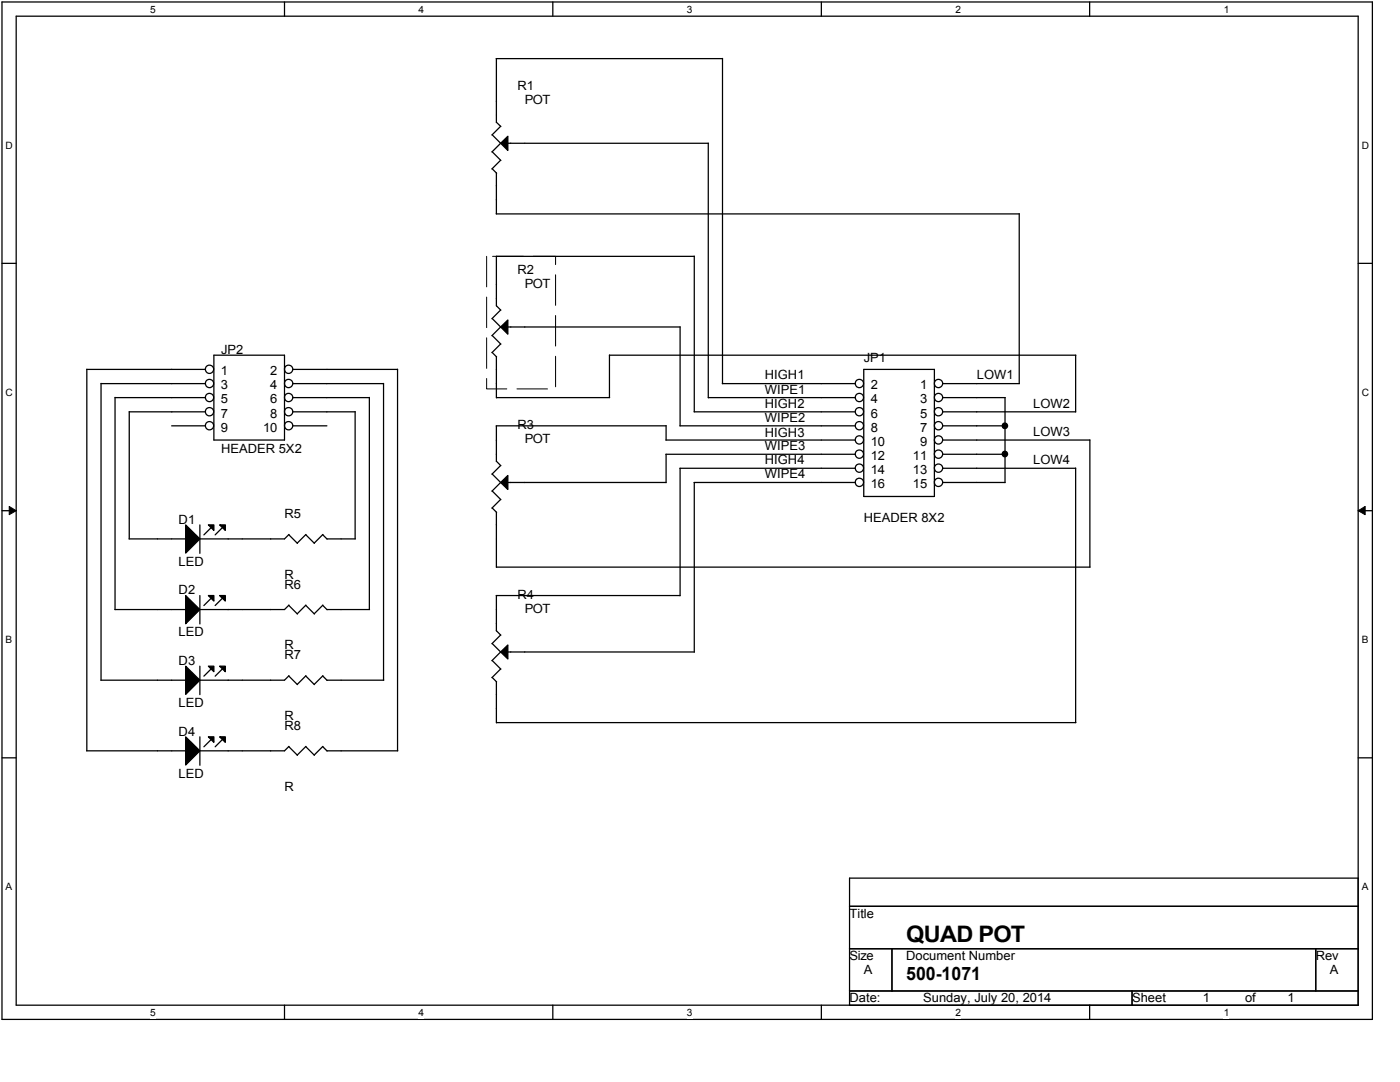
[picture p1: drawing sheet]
<svg xmlns="http://www.w3.org/2000/svg" width="279mm" height="216mm" viewBox="0 0 279 216" stroke-linecap="round" stroke-linejoin="round" font-family="sans-serif">
<path d="M.4 .4h273.5v203h-273.5zM3.2 3.2h267.9v197.4h-267.9z" fill="none" stroke="#000" stroke-width=".25"/>
<g fill="#fff">
<path d="M30 .7h1.1v2.3h-1.1z"/>
<path d="M30 200.9h1.1v2.3h-1.1z"/>
</g>
<path d="M56.8 .4v2.8M56.8 200.6v2.8" fill="none" stroke="#000" stroke-width=".25"/>
<g fill="#fff">
<path d="M83.5 .7h1.1v2.3h-1.1z"/>
<path d="M83.5 200.9h1.1v2.3h-1.1z"/>
</g>
<path d="M110.3 .4v2.8M110.3 200.6v2.8" fill="none" stroke="#000" stroke-width=".25"/>
<g fill="#fff">
<path d="M137.1 .7h1.1v2.3h-1.1z"/>
<path d="M137.1 200.9h1.1v2.3h-1.1z"/>
</g>
<path d="M163.9 .4v2.8M163.9 200.6v2.8" fill="none" stroke="#000" stroke-width=".25"/>
<g fill="#fff">
<path d="M190.7 .7h1.1v2.3h-1.1z"/>
<path d="M190.7 200.9h1.1v2.3h-1.1z"/>
</g>
<path d="M217.5 .4v2.8M217.5 200.6v2.8" fill="none" stroke="#000" stroke-width=".25"/>
<g fill="#fff">
<path d="M244.2 .7h1.1v2.3h-1.1z"/>
<path d="M244.2 200.9h1.1v2.3h-1.1z"/>
<path d="M1.1 27.9h1.5v2.2h-1.5z"/>
<path d="M271.8 27.9h1.4v2.2h-1.4z"/>
<path d="M1.1 77.2h1.5v2.2h-1.5z"/>
<path d="M271.8 77.2h1.4v2.2h-1.4z"/>
</g>
<path d="M.4 52.5h2.8M271.1 52.5h2.8" fill="none" stroke="#000" stroke-width=".25"/>
<g fill="#fff">
<path d="M1.1 126.5h1.3v2.3h-1.3z"/>
<path d="M271.8 126.5h1.3v2.3h-1.3z"/>
</g>
<path d="M.4 101.9h2.8M271.1 101.9h2.8" fill="none" stroke="#000" stroke-width=".25"/>
<path d="M1.8 101.1l1.4 .8-1.4 .8zM271.1 101.9l1.3-.8v1.6z" fill="#000"/>
<path d="M1.8 101.1l1.4 .8-1.4 .8zM271.1 101.9l1.3-.8v1.6z" fill="none" stroke="#000" stroke-width=".2"/>
<g fill="#fff">
<path d="M1.1 175.9h1.3v2.2h-1.3z"/>
<path d="M271.8 175.9h1.3v2.2h-1.3z"/>
</g>
<g fill="none" stroke="#000" stroke-width=".25">
<path d="M99 11.7h45.2v64.8M99.1 11.7v12.7M98.2 26.9l1.8 1.7M98.2 30.3l1.8 1.7M98.2 33.7l.9 .9M99.1 34.5v8.2M99.1 24.4l.9 .8M99.9 28.6l1.5-1.4v2.8zM99.9 25.2l-1.7 1.7M99.9 28.6l-1.7 1.7M99.9 32l-1.7 1.7M101.4 28.6h40"/>
<path d="M141.4 28.6v50.8M99 51.1h39.6M99 42.7l104.4-.1v33.9M99.1 51.1v10M138.6 51.1v31.1M20.2 76.5h20.8M20.2 76.5v59.2M23 79.3h18M23 79.3v42.3M41 73.7h-23.7v76.1M42.7 70.9h14.1v16.9h-14.1zM58.5 73.7h20.8v76.1"/>
<path d="M58.5 76.5h18M58.5 79.3h15.2M73.7 79.3v42.3M76.5 76.5v59.2M98.2 63.6l1.8 1.7M98.2 66.9l1.8 1.8-1.8 1.7M98.2 70.3l.9 .9M99.1 71.2v8.2M99.1 79.3h22.6M99.1 61l.9 .9M99.9 65.2l1.5-1.4v2.9zM99.9 61.9l-1.7 1.7"/>
<path d="M99.9 65.2l-1.7 1.8M101.4 65.2h34.3M121.6 70.9h93.1v11.3M121.6 70.8v8.5M135.7 65.2v19.8M141.4 79.3h29.3M144.1 76.5h26.6M172.4 73.7h14.1v25.4h-14.1zM188.2 76.5h15.3M188.2 79.3h12.4M200.6 79.3v17h-12.4M25.8 82.2h15.2"/>
<path d="M25.8 82.1v25.4M34.3 85h6.7M58.5 82.2h12.4M58.5 85h6.7M70.9 82.1v25.4h-5.7M98.2 94.6l1.8 1.7-1.8 1.7M98.2 98l1.8 1.7M99 85h33.9M99.1 85v7.1M99.1 92l.9 .9M99.9 96.3l1.5-1.4v2.8zM99.9 92.9l-1.7 1.7"/>
<path d="M99.9 99.7l-1.7 1.7M132.9 87.8h37.8M132.9 90.6h37.8M132.9 90.6v5.7h-31.5M132.9 84.9v2.9M135.7 85h35M135.7 93.4h35M135.7 93.4v25.5M138.5 82.2h32.2M138.5 96.3h32.2M138.6 96.3v33.8M188.2 82.2h26.5"/>
<path d="M188.2 85h12.4M188.2 87.8h29.3M188.2 90.6h12.4M188.2 93.4h26.5M214.7 93.4v50.8h-115.6M217.5 87.8v25.4M25.8 107.5h11.3M37.1 118.8l2.8 2.8-2.8 2.9zM37.1 104.7l2.8 2.8-2.8 2.9zM39.9 104.7v5.7M39.9 118.8v5.7M41.6 118.8h1.1v1.1z"/>
<path d="M41.6 104.7h1.1v1.1zM42.1 119.4l-1.4 1.4M42.1 105.3l-1.4 1.4M43.8 118.8h1.2v1.1zM43.8 104.7h1.2v1.1zM44.4 119.4l-1.5 1.4M44.4 105.3l-1.5 1.4M57.6 106.7l1.8 1.7M57.7 106.6l-.9 .9h-16.9M61 106.7l1.7 1.7M61.1 106.6l-1.8 1.8M64.4 106.7l.9 .9"/>
<path d="M64.4 106.6l-1.7 1.8M98.2 101.4l.9 .8M99 118.8h36.7M99.1 102.2v11M99.1 118.8v7.1l.9 .8-1.8 1.7M99.1 113.2h118.4M20.1 135.7h17M22.9 121.6h14.2M37.1 132.9l2.8 2.8-2.8 2.9zM39.9 132.9v5.7M41.6 132.9h1.1v1.1zM42.1 133.5l-1.4 1.4"/>
<path d="M43.8 132.9h1.2v1.1zM44.4 133.5l-1.5 1.4M57.6 120.8l1.8 1.7M57.6 134.9l1.8 1.7M57.7 120.7l-.9 .9h-16.9M57.7 134.8l-.9 .9h-16.9M61 120.8l1.7 1.7M61 134.9l1.7 1.7M61.1 120.7l-1.8 1.8M61.1 134.8l-1.8 1.8M64.4 120.8l.9 .9M64.4 134.9l.9 .9"/>
<path d="M64.4 120.7l-1.7 1.8M64.4 134.8l-1.7 1.8M65.2 121.6h8.6M65.2 135.7h11.4M98.2 128.4l1.8 1.7M98.2 131.8l1.8 1.7M98.2 135.2l.9 .9M99.1 136v8.2M99.9 130.1l1.5-1.4v2.8zM99.9 130.1l-1.7 1.7M99.9 133.5l-1.7 1.7M101.4 130.1h37.2"/>
<path d="M.4 151.2h2.8M17.3 149.8h19.8M37.1 147l2.8 2.8-2.8 2.9zM39.9 147v5.7M41.6 147h1.1v1.1zM42.1 147.6l-1.4 1.4M43.8 147h1.2v1.1zM44.4 147.6l-1.5 1.4M57.6 149l1.8 1.7M57.7 148.9l-.9 .9h-16.9M61 149l1.7 1.7M61.1 148.9l-1.8 1.8"/>
<path d="M64.4 149l.9 .9M64.4 148.9l-1.7 1.8M65.2 149.8h14.2M271.1 151.2h2.8M169.5 175.2h101.6v25.4h-101.6zM169.5 180.8h101.6M169.5 189.3h101.6M169.5 197.7h101.6M178 189.3v8.4M225.9 197.7v2.9M262.6 189.3v8.4"/>
<circle cx="41.8" cy="79.3" r=".83"/>
<circle cx="41.8" cy="76.5" r=".83"/>
<circle cx="41.8" cy="73.7" r=".83"/>
<circle cx="57.6" cy="76.5" r=".83"/>
<circle cx="57.6" cy="79.3" r=".83"/>
<circle cx="57.6" cy="73.7" r=".83"/>
<circle cx="171.5" cy="76.5" r=".83"/>
<circle cx="171.5" cy="79.3" r=".83"/>
<circle cx="187.3" cy="76.5" r=".83"/>
<circle cx="187.3" cy="79.3" r=".83"/>
<circle cx="41.8" cy="84.9" r=".83"/>
<circle cx="41.8" cy="82.1" r=".83"/>
<circle cx="57.6" cy="84.9" r=".83"/>
<circle cx="57.6" cy="82.1" r=".83"/>
<circle cx="171.5" cy="84.9" r=".83"/>
<circle cx="171.5" cy="90.6" r=".83"/>
<circle cx="171.5" cy="96.2" r=".83"/>
<circle cx="171.5" cy="82.1" r=".83"/>
<circle cx="171.5" cy="93.4" r=".83"/>
<circle cx="171.5" cy="87.8" r=".83"/>
<circle cx="187.3" cy="84.9" r=".83"/>
<circle cx="187.3" cy="96.2" r=".83"/>
<circle cx="187.3" cy="82.1" r=".83"/>
<circle cx="187.3" cy="90.6" r=".83"/>
<circle cx="187.3" cy="93.4" r=".83"/>
<circle cx="187.3" cy="87.8" r=".83"/>
<circle cx="200.5" cy="85" r=".55"/>
<circle cx="200.5" cy="90.6" r=".55"/>
</g>
<g fill="#000">
<path d="M99.9 28.6l1.5-1.4v2.8zM99.9 65.2l1.5-1.4v2.9zM99.9 96.3l1.5-1.4v2.8zM37.1 118.8l2.8 2.8-2.8 2.9zM37.1 104.7l2.8 2.8-2.8 2.9zM41.6 118.8h1.1v1.1zM41.6 104.7h1.1v1.1zM43.8 118.8h1.2v1.1zM43.8 104.7h1.2v1.1zM37.1 132.9l2.8 2.8-2.8 2.9zM41.6 132.9h1.1v1.1zM43.8 132.9h1.2v1.1z"/>
<path d="M99.9 130.1l1.5-1.4v2.8zM37.1 147l2.8 2.8-2.8 2.9zM41.6 147h1.1v1.1zM43.8 147h1.2v1.1z"/>
<circle cx="200.5" cy="85" r=".55"/>
<circle cx="200.5" cy="90.6" r=".55"/>
</g>
<path d="M97.1 51.1h13.8v26.5h-13.8z" fill="none" stroke="#000" stroke-width=".2" stroke-dasharray="6.1 2"/>
<text font-size="4.5" x="180.8" y="187.9">QUAD POT</text>
<text font-size="3.7" x="180.8" y="195.5">500-1071</text>
<g font-size="2.5">
<text x="103.3" y="17.9">R1</text>
<text x="104.7" y="20.8">POT</text>
<text x="103.3" y="54.6">R2</text>
<text x="104.7" y="57.4">POT</text>
<text x="44.1" y="70.6">JP2</text>
<text x="44.1" y="74.9">1</text>
<text x="44.1" y="77.7">3</text>
<text x="53.9" y="74.9">2</text>
<text x="53.9" y="77.7">4</text>
<text x="152.7" y="75.7">HIGH1</text>
<text x="172.4" y="72.3">JP1</text>
<text x="173.8" y="77.7">2</text>
<text x="183.6" y="77.7">1</text>
<text x="194.9" y="75.7">LOW1</text>
<text x="44.1" y="80.5">5</text>
<text x="44.1" y="83.3">7</text>
<text x="53.9" y="80.5">6</text>
<text x="53.9" y="83.3">8</text>
<text x="152.7" y="78.5">WIPE1</text>
<text x="152.7" y="81.4">HIGH2</text>
<text x="173.8" y="80.5">4</text>
<text x="173.8" y="83.3">6</text>
<text x="183.6" y="80.5">3</text>
<text x="183.6" y="83.3">5</text>
<text x="206.2" y="81.4">LOW2</text>
<text x="44.1" y="86.1">9</text>
<text x="52.5" y="86.1">10</text>
<text x="103.3" y="85.6">R3</text>
<text x="104.7" y="88.4">POT</text>
<text x="152.7" y="84.2">WIPE2</text>
<text x="152.7" y="87.3">HIGH3</text>
<text x="152.7" y="89.8">WIPE3</text>
<text x="173.8" y="86.1">8</text>
<text x="173.8" y="88.9">10</text>
<text x="183.6" y="86.1">7</text>
<text x="183.6" y="88.9">9</text>
<text x="206.2" y="87">LOW3</text>
<text x="44.1" y="90.4">HEADER 5X2</text>
<text x="152.7" y="92.6">HIGH4</text>
<text x="152.7" y="95.5">WIPE4</text>
<text x="173.8" y="91.8">12</text>
<text x="173.8" y="94.6">14</text>
<text x="182.2" y="91.8">11</text>
<text x="182.2" y="94.6">13</text>
<text x="206.2" y="92.6">LOW4</text>
<text x="173.8" y="97.4">16</text>
<text x="182.2" y="97.4">15</text>
<text x="35.7" y="104.5">D1</text>
<text x="56.8" y="103.3">R5</text>
<text x="172.4" y="104.2">HEADER 8X2</text>
<text x="35.7" y="112.9">LED</text>
<text x="35.7" y="118.6">D2</text>
<text x="56.8" y="117.4">R6</text>
<text x="56.8" y="115.4">R</text>
<text x="103.3" y="119.4">R4</text>
<text x="104.7" y="122.2">POT</text>
<text x="35.7" y="127">LED</text>
<text x="56.8" y="129.5">R</text>
<text x="56.8" y="131.5">R7</text>
<text x="35.7" y="132.7">D3</text>
<text x="35.7" y="141.1">LED</text>
<text x="56.8" y="143.6">R</text>
<text x="35.7" y="146.8">D4</text>
<text x="56.8" y="145.6">R8</text>
<text x="35.7" y="155.2">LED</text>
<text x="56.8" y="157.7">R</text>
<text x="169.5" y="183.1">Title</text>
<text x="169.5" y="191.6">Size</text>
<text x="180.8" y="191.6">Document Number</text>
<text x="262.6" y="191.6">Rev</text>
<text x="172.4" y="194.4">A</text>
<text x="265.4" y="194.4">A</text>
<text x="169.5" y="200">Date:</text>
<text x="184.2" y="200">Sunday, July 20, 2014</text>
<text x="225.9" y="200">Sheet</text>
<text x="240" y="200">1</text>
<text x="248.5" y="200">of</text>
<text x="257" y="200">1</text>
</g>
<g font-size="2">
<text x="30" y="2.6">5</text>
<text x="83.5" y="2.6">4</text>
<text x="137.1" y="2.6">3</text>
<text x="190.7" y="2.6">2</text>
<text x="244.2" y="2.6">1</text>
<text x="1.1" y="29.7">D</text>
<text x="271.8" y="29.7">D</text>
<text x="1.1" y="79">C</text>
<text x="271.8" y="79">C</text>
<text x="1.1" y="128.4">B</text>
<text x="271.8" y="128.4">B</text>
<text x="1.1" y="177.7">A</text>
<text x="271.8" y="177.7">A</text>
<text x="30" y="202.7">5</text>
<text x="83.5" y="202.7">4</text>
<text x="137.1" y="202.7">3</text>
<text x="190.7" y="202.7">2</text>
<text x="244.2" y="202.7">1</text>
</g>
</svg>
